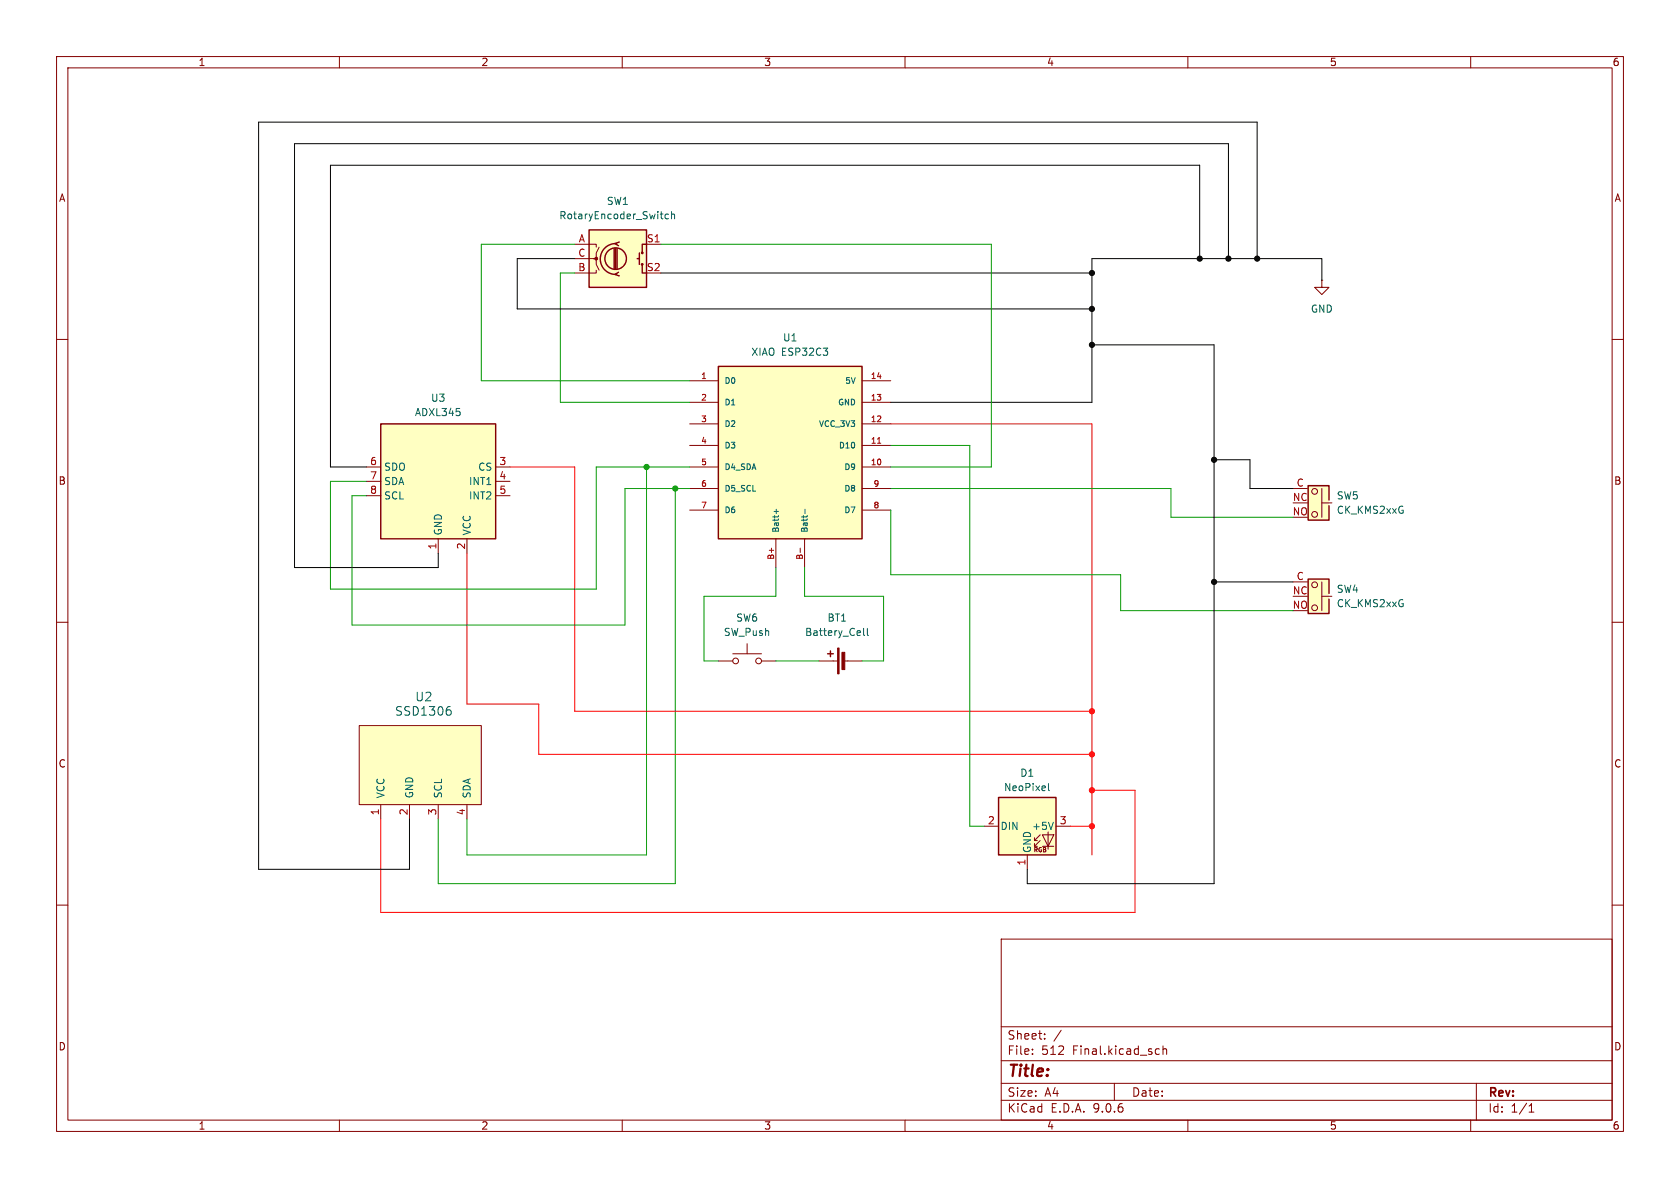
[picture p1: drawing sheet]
<svg xmlns="http://www.w3.org/2000/svg" width="297mm" height="210mm" viewBox="0 0 297 210" stroke-linecap="round" stroke-linejoin="round" font-family="sans-serif">
<g fill="none" stroke="#840000" stroke-width=".18">
<path d="M10 10h277v190h-277zM12 12h273v186h-273zM60 10v2M110 10v2M160 10v2M210 10v2M260 10v2M233.7 49.5v1.3h1.2l-1.2 1.3-1.3-1.3h1.3M233.7 49.5h.1M10 60h2M285 60h2M10 110h2"/>
<path d="M285 110h2M10 160h2M177 166h108v32h-108zM285 160h2M60 198v2M110 198v2M160 198v2M177 194.5h108M177 191.5h108M177 187.5h108M177 181.5h108M182.5 186.3v.1"/>
<path d="M182.5 185.5v.1M184.7 183.6v.1M184.7 182.8v.1M187.6 182.1l-1.3 2M197 191.5v3M204.5 185.4l.5 .1M205 186.3l-.5 .1M205.6 185.5l.2-.1 .4 .1v.9M205.6 184.9v1.5M210 198v2M260 198v2M261 191.5v6.5"/>
<path d="M270.3 196.6h.9M270.3 195.5l.4-.4v1.5"/>
</g>
<path d="M127 64.8h25.4v30.5h-25.4z" fill="#ffffc2"/>
<path d="M127 64.8h25.4v30.5h-25.4z" fill="none" stroke="#840000" stroke-width=".25"/>
<g fill="none" stroke="#840000" stroke-width=".18">
<path d="M121.9 67.3h5.1M121.9 71.1h5.1M121.9 74.9h5.1M121.9 78.7h5.1M152.4 67.3h5.1M152.4 71.1h5.1M152.4 74.9h5.1M152.4 78.7h5.1M121.9 82.6h5.1M121.9 86.4h5.1M121.9 90.2h5.1M137.2 95.3v5"/>
<path d="M142.2 95.3v5M152.4 82.6h5.1M152.4 86.4h5.1M152.4 90.2h5.1"/>
</g>
<path d="M155.1 78.4h.6M141.5 96.9v.8" fill="none" stroke="#a90000" stroke-width=".18"/>
<path d="M136.8 90.4h.8M137.2 90v.8M142.3 90v.8" fill="none" stroke="#006464" stroke-width=".18"/>
<path d="M104.1 40.6h10.2v10.2h-10.2z" fill="#ffffc2"/>
<g fill="none" stroke="#840000" stroke-width=".25">
<path d="M104.1 40.6h10.2v10.2h-10.2zM108.6 43.9v3.6M108.8 43.1a2.73 2.73 0 0 0-2.7 2.7 2.73 2.73 0 0 0 2.7 2.7M108.8 43.9v3.6M109.1 43.9v3.6M109.3 48.1l-.6 .4 .8 .3M109.5 42.8l-.8 .3 .6 .3M112.6 45.7h.4M113 44.7v2M113.5 46.7v1.6h.8M114.3 43.2h-.8v1.5"/>
<circle cx="108.8" cy="45.7" r="1.9"/>
<circle cx="113.5" cy="46.7" r=".13"/>
<circle cx="113.5" cy="44.7" r=".13"/>
</g>
<path d="M101.6 43.2h3.8v.5M101.6 45.7h3.8v1l.5 1.1M105.4 47.8v.5h-3.8M105.9 43.7l-.5 1v1h-.5M114.3 43.2h2.5" fill="none" stroke="#840000" stroke-width=".18"/>
<circle cx="105.4" cy="45.7" r=".25" fill="#840000" stroke="#840000" stroke-width=".18"/>
<path d="M118.2 37.9l-.4-.1-.2 .3 .1 .5h.5M118.7 38l.2-.2 .3 .1 .1 .8M118.7 37.4v1.3" fill="none" stroke="#006464" stroke-width=".18"/>
<path d="M63.5 128.3h21.6v13.9h-21.6z" fill="#ffffc2"/>
<path d="M63.5 128.3h21.6v13.9h-21.6zM67.3 142.2v2.6M72.4 142.2v2.6M77.5 142.2v2.6M82.5 142.2v2.6" fill="none" stroke="#840000" stroke-width=".18"/>
<path d="M79.3 124.9h.3M79.5 125.5l.3 .3v.3l-.3 .3" fill="none" stroke="#006464" stroke-width=".18"/>
<path d="M231.1 85.9h3.8v6h-3.8z" fill="#ffffc2"/>
<g fill="none" stroke="#840000" stroke-width=".18">
<path d="M228.6 86.4h2.5M233.7 88.9h1.8M233.7 86.4v5"/>
<circle cx="232.4" cy="90.9" r=".51"/>
<circle cx="232.4" cy="86.9" r=".51"/>
</g>
<path d="M234.9 88.4v-2.5h-3.6v6h3.6v-2.5" fill="none" stroke="#840000" stroke-width=".25"/>
<path d="M231.1 102.4h3.8v6.1h-3.8z" fill="#ffffc2"/>
<g fill="none" stroke="#840000" stroke-width=".18">
<path d="M228.6 102.9h2.5M233.7 105.4h1.8M233.7 102.9v5.1"/>
<circle cx="232.4" cy="107.4" r=".51"/>
<circle cx="232.4" cy="103.4" r=".51"/>
</g>
<path d="M234.9 104.9v-2.5h-3.6v6.1h3.6v-2.6" fill="none" stroke="#840000" stroke-width=".25"/>
<path d="M67.3 74.9h20.3v20.4h-20.3z" fill="#ffffc2"/>
<path d="M67.3 74.9h20.3v20.4h-20.3zM146.3 115.6h1M146.8 115.1v1" fill="none" stroke="#840000" stroke-width=".25"/>
<g fill="none" stroke="#840000" stroke-width=".18">
<path d="M64.8 82.6h2.5M64.8 85.1h2.5M64.8 87.6h2.5M77.5 95.3v2.5M82.5 95.3v2.5M87.6 82.6h2.6M87.6 85.1h2.6M87.6 87.6h2.6M127 116.8h2.5M129.5 115.6h5.1M132.1 113.8v1.8M134.6 116.8h2.6"/>
<path d="M144.8 116.8h3.3M149.1 116.8h3.3"/>
<circle cx="130" cy="116.8" r=".51"/>
<circle cx="134.1" cy="116.8" r=".51"/>
</g>
<g fill="#840000" stroke="#840000" stroke-width=".18">
<path d="M148.1 114.6h.2v4.5h-.2z"/>
<path d="M148.8 115.3h.6v3.1h-.6z"/>
</g>
<path d="M152.7 111.1v1.1l.2 .1M153.3 111.1v1.1l.2 .1" fill="none" stroke="#006464" stroke-width=".18"/>
<path d="M176.5 141h10.2v10.1h-10.2z" fill="#ffffc2"/>
<path d="M174 146.1h2.5M181.6 151.1v2.6M182.9 148.6h.5M182.9 149.6h.5M183.9 147.6l-1 1v-.5M183.9 148.6l-1 1v-.5M184.3 147.6h2l-1 2zM184.3 149.6h2M185.3 147.1v3M186.7 146.1h2.5" fill="none" stroke="#840000" stroke-width=".18"/>
<path d="M176.5 141h10.2v10.1h-10.2z" fill="none" stroke="#840000" stroke-width=".25"/>
<path d="M185.4 138.5v1.1l.1 .2M186.2 145.4l-.4 1.2" fill="none" stroke="#006464" stroke-width=".18"/>
<path d="M101.6 45.7h-10.2v8.9h101.6M116.8 48.3h76.2M212.1 45.7v-16.5h-153.7v53.4h6.4M217.2 45.7v-20.3h-165.1v74.9h25.4v-2.5M222.2 45.7v-24.1h-176.5v132.1h26.7v-8.9M233.7 49.5v-3.8h-40.7v25.4h-35.5M193 61h21.6v95.2h-33v-2.5M214.6 81.3h6.4v5.1h7.6M214.6 102.9h14" fill="none" stroke="#000" stroke-width=".18"/>
<path d="M157.5 74.9h35.5v76.2M82.5 97.8v26.7h12.7v8.9h97.8M90.2 82.6h11.4v43.1h91.4M193 139.7h7.7v21.6h-133.4v-16.5M189.2 146.1h3.8" fill="none" stroke="#f00" stroke-width=".18"/>
<g fill="none" stroke="#009600" stroke-width=".18">
<path d="M101.6 43.2h-16.5v24.1h36.8M101.6 48.3h-2.5v22.8h22.8M116.8 43.2h58.5v39.4h-17.8M157.5 78.7h13.9v67.4h2.6M114.3 82.6v68.5h-31.8v-6.3M119.4 86.4v69.8h-41.9v-11.4M121.9 82.6h-16.5v21.5h-47v-19h6.4M121.9 86.4h-11.4v24.1h-48.3v-22.9h2.6M157.5 90.2v11.4h40.6v6.4h30.5M157.5 86.4h49.5v5h21.6M137.2 100.3v5.1h-12.7v11.4h2.5M137.2 116.8h7.6"/>
<path d="M142.2 100.3v5.1h14v11.4h-3.8"/>
</g>
<g fill="#000" stroke="#000" stroke-width=".18">
<circle cx="193" cy="54.6" r=".46"/>
<circle cx="193" cy="48.3" r=".46"/>
<circle cx="212.1" cy="45.7" r=".46"/>
<circle cx="217.2" cy="45.7" r=".46"/>
<circle cx="222.2" cy="45.7" r=".46"/>
<circle cx="193" cy="61" r=".46"/>
<circle cx="214.6" cy="81.3" r=".46"/>
<circle cx="214.6" cy="102.9" r=".46"/>
</g>
<g fill="#f00" stroke="#f00" stroke-width=".18">
<circle cx="193" cy="133.4" r=".46"/>
<circle cx="193" cy="125.7" r=".46"/>
<circle cx="193" cy="139.7" r=".46"/>
<circle cx="193" cy="146.1" r=".46"/>
</g>
<g fill="#009600" stroke="#009600" stroke-width=".18">
<circle cx="114.3" cy="82.6" r=".46"/>
<circle cx="119.4" cy="86.4" r=".46"/>
</g>
<text font-size="2.8" fill="#840000" x="178" y="190.9">Title:</text>
<g font-size="2.1" fill="#006464">
<text x="73.3" y="124.2">U2</text>
<text x="69.7" y="126.7">SSD1306</text>
</g>
<g font-size="2.1" fill="#840000">
<text x="178" y="184">Sheet:</text>
<text x="178" y="186.7">File:</text>
<text x="184.1" y="186.7">512</text>
<text x="189.7" y="186.7">Final.kicad_sch</text>
<text x="178" y="196.9">KiCad</text>
<text x="178" y="194.1">Size:</text>
<text x="184.7" y="194.1">A4</text>
<text x="185.7" y="196.9">E.D.A.</text>
<text x="193.3" y="196.9">9.0.6</text>
<text x="200" y="194.1">Date:</text>
<text x="263" y="194.3">Rev:</text>
<text x="263" y="196.9">Id:</text>
<text x="267.1" y="196.9">1/1</text>
</g>
<g font-size="1.8" fill="#840000">
<text x="35" y="11.9">1</text>
<text x="85" y="11.9">2</text>
<text x="135" y="11.9">3</text>
<text x="185" y="11.9">4</text>
<text x="235" y="11.9">5</text>
<text x="285" y="11.9">6</text>
<text x="10.3" y="35.9">A</text>
<text x="285.3" y="35.9">A</text>
<text x="10.3" y="85.9">B</text>
<text x="285.3" y="85.9">B</text>
<text x="10.3" y="135.9">C</text>
<text x="285.3" y="135.9">C</text>
<text x="10.3" y="185.9">D</text>
<text x="285.3" y="185.9">D</text>
<text x="35" y="199.9">1</text>
<text x="85" y="199.9">2</text>
<text x="135" y="199.9">3</text>
<text x="185" y="199.9">4</text>
<text x="235" y="199.9">5</text>
<text x="285" y="199.9">6</text>
</g>
<g font-size="1.8" fill="#006464">
<text x="98.8" y="39">RotaryEncoder_Switch</text>
<text x="107.2" y="36.4">SW1</text>
<text x="231.6" y="55.5">GND</text>
<text x="132.7" y="63.1">XIAO ESP32C3</text>
<text x="138.3" y="60.6">U1</text>
<text x="76.1" y="71.2">U3</text>
<text x="73.3" y="73.8">ADXL345</text>
<text x="67.8" y="83.4">SDO</text>
<text x="84.4" y="83.4">CS</text>
<text x="67.8" y="86">SDA</text>
<text x="67.8" y="88.5">SCL</text>
<text x="82.8" y="86">INT1</text>
<text x="82.8" y="88.5">INT2</text>
<text x="236.2" y="88.5">SW5</text>
<text x="78.3" y="94.7" transform="rotate(-90 78.3 94.7)">GND</text>
<text x="83.4" y="94.7" transform="rotate(-90 83.4 94.7)">VCC</text>
<text x="236.2" y="91">CK_KMS2xxG</text>
<text x="236.2" y="105">SW4</text>
<text x="236.2" y="107.5">CK_KMS2xxG</text>
<text x="127.9" y="112.6">SW_Push</text>
<text x="130" y="110.1">SW6</text>
<text x="142.2" y="112.6">Battery_Cell</text>
<text x="146.2" y="110.1">BT1</text>
<text x="180.3" y="137.5">D1</text>
<text x="68.2" y="141.2" transform="rotate(-90 68.2 141.2)">VCC</text>
<text x="73.3" y="141.2" transform="rotate(-90 73.3 141.2)">GND</text>
<text x="78.3" y="141.2" transform="rotate(-90 78.3 141.2)">SCL</text>
<text x="83.4" y="141.2" transform="rotate(-90 83.4 141.2)">SDA</text>
<text x="177.4" y="140.1">NeoPixel</text>
<text x="176.8" y="146.9">DIN</text>
<text x="182.4" y="146.9">+5V</text>
<text x="182.5" y="150.9" transform="rotate(-90 182.5 150.9)">GND</text>
</g>
<g font-size="1.8" fill="#a90000">
<text x="102.1" y="45.5">C</text>
<text x="102.2" y="42.9">A</text>
<text x="114.3" y="42.9">S1</text>
<text x="102.1" y="48">B</text>
<text x="114.3" y="48">S2</text>
<text x="65.3" y="82.3">6</text>
<text x="88.2" y="82.3">3</text>
<text x="65.3" y="84.8">7</text>
<text x="65.3" y="87.4">8</text>
<text x="88.2" y="84.8">4</text>
<text x="88.2" y="87.4">5</text>
<text x="228.5" y="88.6">NC</text>
<text x="229.1" y="86.1">C</text>
<text x="228.4" y="91.2">NO</text>
<text x="77.2" y="97.2" transform="rotate(-90 77.2 97.2)">1</text>
<text x="82.3" y="97.2" transform="rotate(-90 82.3 97.2)">2</text>
<text x="228.4" y="107.7">NO</text>
<text x="228.5" y="105.2">NC</text>
<text x="229.1" y="102.6">C</text>
<text x="67.1" y="144.2" transform="rotate(-90 67.1 144.2)">1</text>
<text x="72.1" y="144.2" transform="rotate(-90 72.1 144.2)">2</text>
<text x="77.2" y="144.2" transform="rotate(-90 77.2 144.2)">3</text>
<text x="82.3" y="144.2" transform="rotate(-90 82.3 144.2)">4</text>
<text x="174.6" y="145.8">2</text>
<text x="187.3" y="145.8">3</text>
<text x="181.4" y="153.1" transform="rotate(-90 181.4 153.1)">1</text>
</g>
<g font-size="1.4" fill="#a90000">
<text x="123.8" y="67.1">1</text>
<text x="123.8" y="70.9">2</text>
<text x="153.8" y="70.9">13</text>
<text x="153.8" y="67.1">14</text>
<text x="123.8" y="74.7">3</text>
<text x="153.8" y="74.7">12</text>
<text x="123.8" y="78.5">4</text>
<text x="123.8" y="82.3">5</text>
<text x="153.8" y="78.5">11</text>
<text x="153.8" y="82.3">10</text>
<text x="123.8" y="86.1">6</text>
<text x="123.8" y="89.9">7</text>
<text x="154.3" y="86.1">9</text>
<text x="154.3" y="89.9">8</text>
<text x="136.9" y="99.1" transform="rotate(-90 136.9 99.1)">B+</text>
<text x="142" y="99.1" transform="rotate(-90 142 99.1)">B-</text>
</g>
<g font-size="1.4" fill="#006464">
<text x="128" y="68">D0</text>
<text x="128" y="71.9">D1</text>
<text x="148" y="71.9">GND</text>
<text x="149.3" y="68">5V</text>
<text x="128" y="75.7">D2</text>
<text x="144.6" y="75.7">VCC_3V3</text>
<text x="128" y="79.5">D3</text>
<text x="128" y="83.3">D4_SDA</text>
<text x="148.2" y="79.5">D10</text>
<text x="149.1" y="83.3">D9</text>
<text x="128" y="87.1">D5_SCL</text>
<text x="149.1" y="87.1">D8</text>
<text x="128" y="90.9">D6</text>
<text x="137.9" y="94.2" transform="rotate(-90 137.9 94.2)">Batt+</text>
<text x="143" y="94.2" transform="rotate(-90 143 94.2)">Batt-</text>
<text x="149.1" y="90.9">D7</text>
</g>
<text font-size="1.1" fill="#840000" x="182.6" y="150.9">RGB</text>
</svg>
